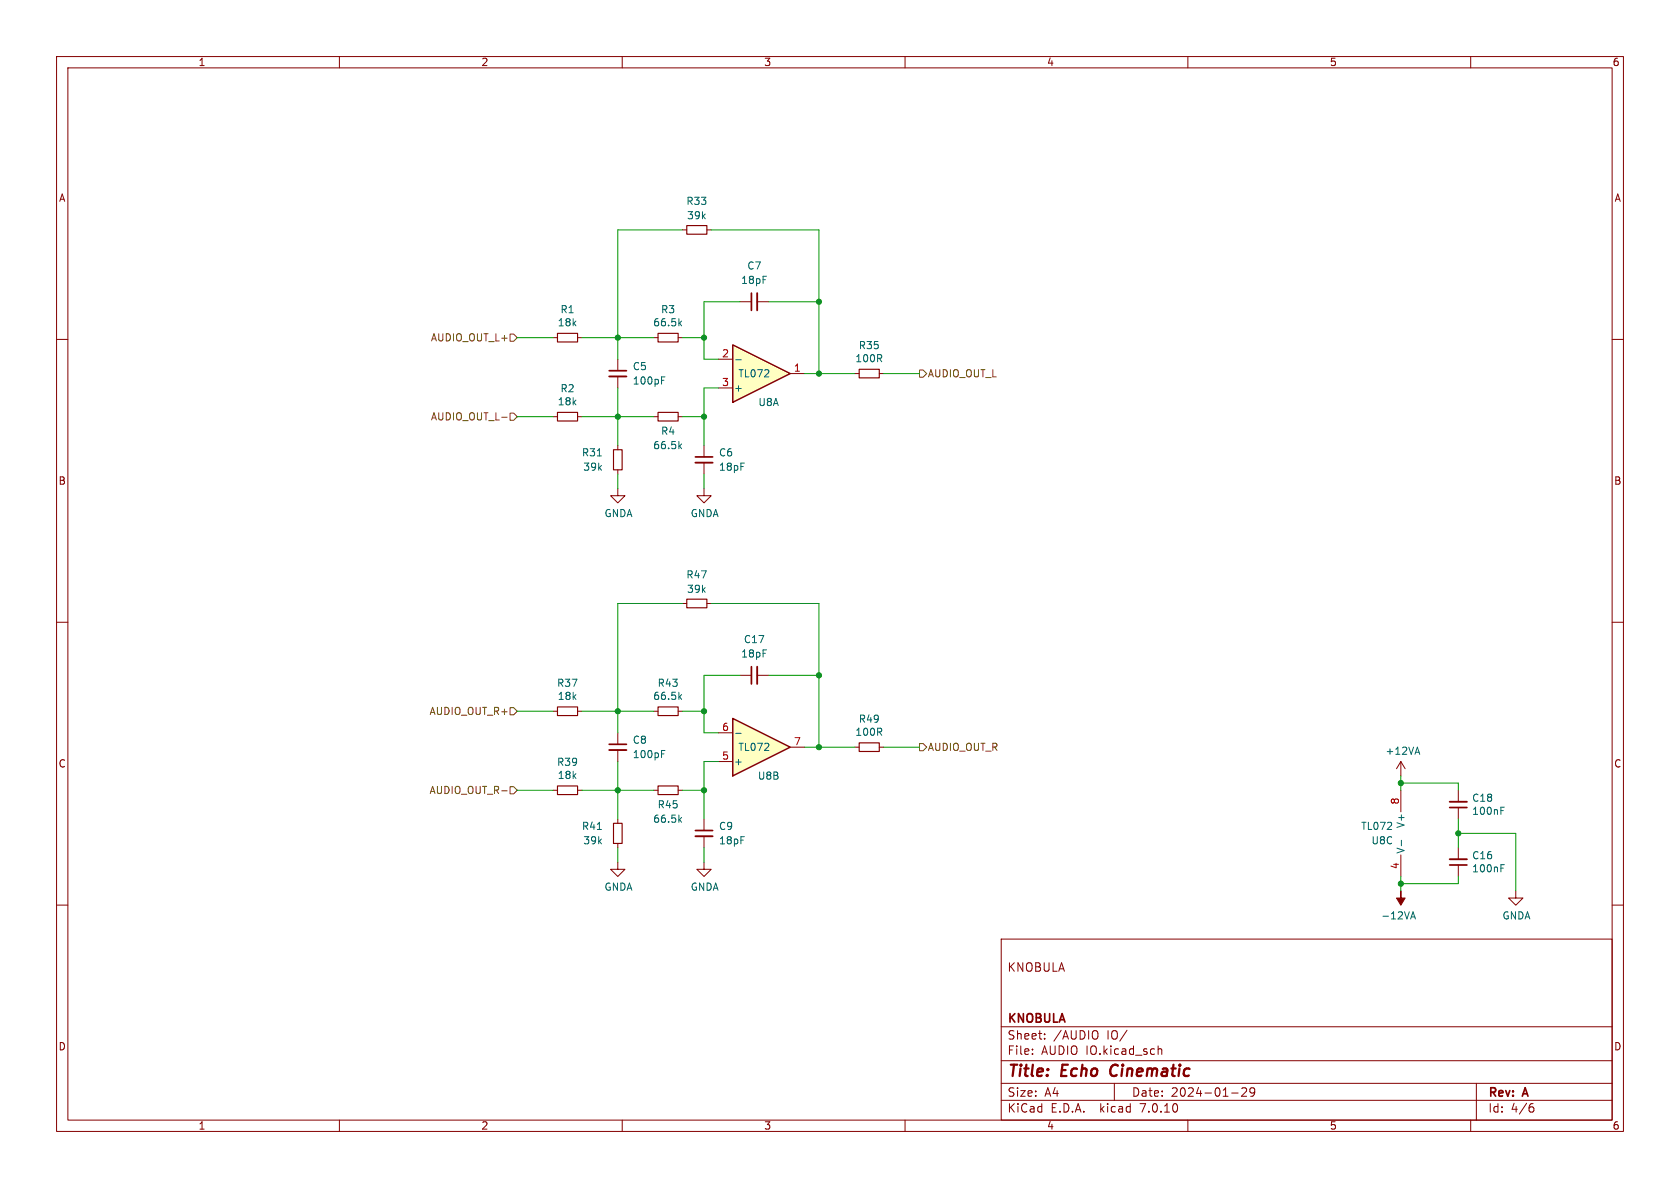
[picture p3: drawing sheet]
<svg xmlns="http://www.w3.org/2000/svg" width="297mm" height="210mm" viewBox="0 0 297 210" stroke-linecap="round" stroke-linejoin="round" font-family="sans-serif">
<g fill="none" stroke="#840000" stroke-width=".18">
<path d="M10 10h277v190h-277zM12 12h273v186h-273zM60 10v2M110 10v2M160 10v2M210 10v2M260 10v2M10 60h2M97.8 59.7h.8M102.1 59.7h.8M130.8 53.3h2M133.9 53.3h2"/>
<path d="M285 60h2M97.8 73.7h.8M102.1 73.7h.8M109.2 78.7v.8M124.5 78.7v2.1M109.2 83.1v.7M124.5 81.8v2M10 110h2M120.6 106.7h.8M125 106.7h.7M285 110h2M10 160h2"/>
<path d="M109.2 144.8v.7M109.2 149.1v.8M124.5 152.4v1.3h1.2l-1.2 1.2-1.3-1.2h1.3M285 160h2M177 166h108v32h-108zM60 198v2M110 198v2M160 198v2M177 194.5h108M177 191.5h108M177 187.5h108M177 181.5h108"/>
<path d="M182.5 186.3v.1M182.5 185.5v.1M184.7 183.6v.1M184.7 182.8v.1M194 182.4v1.1M197 191.5v3M204.7 184.9v1.5M204.7 185.5l.3-.1 .3 .1 .1 .9M210 198v2M217.7 193.2h1.2M219.5 192.4l.6-.1 .2 .1 .1 .3-.9 1.1h.9M221.8 192.9l-.3 .3h-.3l-.2-.3 .1-.5 .4-.1 .2 .1a.99 .99 0 0 1-.3 1.4h-.3"/>
<path d="M260 198v2M261 191.5v6.5M270.6 195.7h.3l.3 .3-.1 .5-.5 .1M271 195.1l-.4 .1"/>
</g>
<path d="M196.6 188.5a1.27 1.27 0 0 0 0 1.6" fill="none" stroke="#840000" stroke-width=".4"/>
<path d="M133.9 51.8v3.1M122.9 81.8h3.1" fill="none" stroke="#840000" stroke-width=".33"/>
<path d="M132.8 51.8v3.1M122.9 80.8h3.1" fill="none" stroke="#840000" stroke-width=".3"/>
<path d="M98.6 58.9h3.5v1.6h-3.5zM98.6 72.9h3.5v1.5h-3.5zM108.5 79.5h1.5v3.6h-1.5zM121.4 105.9h3.6v1.5h-3.6zM108.5 145.5h1.5v3.6h-1.5z" fill="none" stroke="#840000" stroke-width=".2"/>
<path d="M105.6 80.6h.7M105.6 146.6h.7" fill="none" stroke="#006464" stroke-width=".18"/>
<path d="M129.5 61l10.2 5-10.2 5.1z" fill="#ffffc2"/>
<path d="M129.5 61l10.2 5-10.2 5.1z" fill="none" stroke="#840000" stroke-width=".25"/>
<g fill="none" stroke="#840000" stroke-width=".18">
<path d="M115.6 59.7h.7M119.9 59.7h.7M120.6 40.6h.8M125 40.6h.7M109.2 63.5v2M109.2 66.5v2.1M115.6 73.7h.7M119.9 73.7h.7M127 63.5h2.5M127 68.6h2.5M139.7 66h2.5M151.1 66h.8"/>
<path d="M155.4 66h.8M109.2 86.4v1.2h1.3l-1.3 1.3-1.3-1.3h1.3M124.5 86.4v1.2h1.2l-1.2 1.3-1.3-1.3h1.3M130.8 119.4h2M133.9 119.4h2M97.8 125.7h.8M97.8 139.7h.8M102.1 125.7h.8M102.1 139.7h.8M109.2 129.5v2.1M109.2 132.6v2M115.6 125.7h.7"/>
<path d="M115.6 139.7h.7M119.9 125.7h.7M119.9 139.7h.7M151.1 132.1h.8M155.4 132.1h.8M247.6 134.6l-.7 1.3M247.6 134.6v2.6M247.6 139.7v3.8M247.6 134.6l.8 1.3M257.8 139.7v2M109.2 152.4v1.3h1.3l-1.3 1.2-1.3-1.2h1.3M124.5 144.8v2"/>
<path d="M124.5 147.8v2.1M247.6 151.1v3.8M257.8 142.7v2.1M257.8 149.9v2M257.8 152.9v2M268 157.5v1.3h1.2l-1.2 1.2-1.3-1.2h1.3"/>
</g>
<g fill="none" stroke="#006464" stroke-width=".18">
<path d="M120.1 57.1l.4 .5M120.5 56.8l-.5 .4M117 67.2h.4M117 66.6h.6M120.1 78.8l.4 .5M120.5 78.5l-.5 .5M130.1 63.6h.9M117 133.3h.4M117 132.7h.6M120.1 123.2l.4 .4M120.5 122.8l-.5 .5M250.3 133h.6"/>
<path d="M250.6 132.1l.4 1.2M120.1 144.9l.4 .5M120.5 144.5l-.5 .5M247.7 148.5v1M265.3 143.3h.5M265.3 142.7h.6M265.3 153.5h.5M265.3 152.9h.6M249.4 162.5l.4-1.3 .4 1.3M249.5 162.1h.6"/>
</g>
<path d="M121.4 39.9h3.6v1.5h-3.6zM116.3 58.9h3.6v1.6h-3.6zM116.3 72.9h3.6v1.5h-3.6zM151.9 65.3h3.5v1.5h-3.5zM98.6 125h3.5v1.5h-3.5zM98.6 138.9h3.5v1.6h-3.5zM116.3 125h3.6v1.5h-3.6zM116.3 138.9h3.6v1.6h-3.6zM151.9 131.3h3.5v1.5h-3.5z" fill="none" stroke="#840000" stroke-width=".2"/>
<path d="M107.7 66.5h3M133.9 117.9v3M107.7 132.6h3M122.9 147.8h3.1M256.3 141.7h3M256.3 151.9h3" fill="none" stroke="#840000" stroke-width=".33"/>
<path d="M107.7 65.5h3M132.8 117.9v3M107.7 131.6h3M122.9 146.8h3.1M256.3 142.7h3M256.3 152.9h3" fill="none" stroke="#840000" stroke-width=".3"/>
<path d="M247.6 157.5v1.3h.8l-.8 1.2-.7-1.2h.7z" fill="#840000" stroke="#840000" stroke-width=".18"/>
<path d="M129.5 127l10.2 5.1-10.2 5.1z" fill="#ffffc2"/>
<path d="M129.5 127l10.2 5.1-10.2 5.1z" fill="none" stroke="#840000" stroke-width=".25"/>
<path d="M127 134.6h2.5M127 129.5h2.5M139.7 132.1h2.5" fill="none" stroke="#840000" stroke-width=".18"/>
<path d="M130.1 129.6h.9" fill="none" stroke="#006464" stroke-width=".18"/>
<path d="M90.2 59.1h.6l.6 .6-.6 .6h-.6zM88.7 73.8h1M90.2 73h.6l.6 .7-.6 .6h-.6zM162.6 65.4h.6l.6 .6-.6 .7h-.6zM88.7 139.8h1M90.2 139.1h.6l.6 .6-.6 .6h-.6zM90.2 125.1h.6l.6 .6-.6 .7h-.6zM162.6 131.4h.6l.6 .7-.6 .6h-.6z" fill="none" stroke="#725600" stroke-width=".18"/>
<g fill="none" stroke="#009600" stroke-width=".18">
<path d="M91.4 59.7h6.4M102.9 59.7h12.7M120.6 40.6h-11.4v22.9M120.6 59.7h3.9M125.7 40.6h19.1v25.4M130.8 53.3h-6.3v10.2h2.5M135.9 53.3h8.9M91.4 73.7h6.4M102.9 73.7h12.7M109.2 68.6v10.1M120.6 73.7h3.9M127 68.6h-2.5v10.1"/>
<path d="M142.2 66h8.9M156.2 66h6.4M109.2 83.8v2.6M124.5 83.8v2.6M120.6 106.7h-11.4v22.8M125.7 106.7h19.1v25.4M130.8 119.4h-6.3v10.1h2.5M135.9 119.4h8.9M91.4 125.7h6.4M91.4 139.7h6.4M102.9 125.7h12.7M102.9 139.7h12.7"/>
<path d="M109.2 134.6v10.2M120.6 125.7h3.9M120.6 139.7h3.9M127 134.6h-2.5v10.2M142.2 132.1h8.9M156.2 132.1h6.4M247.6 137.2v2.5M247.6 138.4h10.2v1.3M109.2 149.9v2.5M124.5 149.9v2.5M247.6 154.9v2.6M257.8 147.3h10.2v10.2"/>
<path d="M257.8 144.8v5.1M257.8 154.9v1.3h-10.2"/>
</g>
<g fill="#009600" stroke="#009600" stroke-width=".18">
<circle cx="109.2" cy="73.7" r=".46"/>
<circle cx="109.2" cy="59.7" r=".46"/>
<circle cx="124.5" cy="73.7" r=".46"/>
<circle cx="124.5" cy="59.7" r=".46"/>
<circle cx="144.8" cy="66" r=".46"/>
<circle cx="144.8" cy="53.3" r=".46"/>
<circle cx="124.5" cy="125.7" r=".46"/>
<circle cx="144.8" cy="132.1" r=".46"/>
<circle cx="124.5" cy="139.7" r=".46"/>
<circle cx="144.8" cy="119.4" r=".46"/>
<circle cx="247.6" cy="138.4" r=".46"/>
<circle cx="257.8" cy="147.3" r=".46"/>
<circle cx="247.6" cy="156.2" r=".46"/>
<circle cx="109.2" cy="125.7" r=".46"/>
<circle cx="109.2" cy="139.7" r=".46"/>
</g>
<g font-size="2.8" fill="#840000">
<text x="178" y="190.9">Title:</text>
<text x="187.7" y="190.9">Echo</text>
<text x="197.1" y="190.9">Cinematic</text>
</g>
<g font-size="2.1" fill="#840000">
<text x="178" y="172">KNOBULA</text>
<text x="178" y="184">Sheet:</text>
<text x="178" y="181.2">KNOBULA</text>
<text x="186.2" y="184">/AUDIO</text>
<text x="195.7" y="184">IO/</text>
<text x="178" y="186.7">File:</text>
<text x="184.1" y="186.7">AUDIO IO.kicad_sch</text>
<text x="178" y="196.9">KiCad</text>
<text x="178" y="194.1">Size:</text>
<text x="184.7" y="194.1">A4</text>
<text x="185.7" y="196.9">E.D.A.</text>
<text x="194.6" y="196.9">kicad</text>
<text x="200" y="194.1">Date:</text>
<text x="201.8" y="196.9">7.0.10</text>
<text x="207" y="194.1">2024-01-29</text>
<text x="263" y="194.3">Rev:</text>
<text x="263" y="196.9">Id:</text>
<text x="267.1" y="196.9">4/6</text>
<text x="269.4" y="194.3">A</text>
</g>
<g font-size="1.8" fill="#840000">
<text x="35" y="11.9">1</text>
<text x="85" y="11.9">2</text>
<text x="135" y="11.9">3</text>
<text x="185" y="11.9">4</text>
<text x="235" y="11.9">5</text>
<text x="285" y="11.9">6</text>
<text x="10.3" y="35.9">A</text>
<text x="285.3" y="35.9">A</text>
<text x="10.3" y="85.9">B</text>
<text x="285.3" y="85.9">B</text>
<text x="10.3" y="135.9">C</text>
<text x="285.3" y="135.9">C</text>
<text x="10.3" y="185.9">D</text>
<text x="285.3" y="185.9">D</text>
<text x="35" y="199.9">1</text>
<text x="85" y="199.9">2</text>
<text x="135" y="199.9">3</text>
<text x="185" y="199.9">4</text>
<text x="235" y="199.9">5</text>
<text x="285" y="199.9">6</text>
</g>
<g font-size="1.8" fill="#006464">
<text x="121.2" y="36.4">R33</text>
<text x="121.4" y="39">39k</text>
<text x="132" y="47.9">C7</text>
<text x="130.9" y="50.4">18pF</text>
<text x="98.5" y="57.9">18k</text>
<text x="99" y="55.6">R1</text>
<text x="115.4" y="57.9">66.5k</text>
<text x="116.8" y="55.6">R3</text>
<text x="111.8" y="65.6">C5</text>
<text x="151.1" y="64.2">100R</text>
<text x="151.7" y="61.9">R35</text>
<text x="98.5" y="71.9">18k</text>
<text x="99" y="69.5">R2</text>
<text x="111.8" y="68.2">100pF</text>
<text x="129.7" y="69.4">+</text>
<text x="130.4" y="66.9">TL072</text>
<text x="134" y="72">U8A</text>
<text x="116.8" y="77.1">R4</text>
<text x="102.8" y="80.9">R31</text>
<text x="103" y="83.4">39k</text>
<text x="115.4" y="79.6">66.5k</text>
<text x="127" y="80.9">C6</text>
<text x="127" y="83.4">18pF</text>
<text x="106.8" y="91.6">GNDA</text>
<text x="122" y="91.6">GNDA</text>
<text x="121.2" y="102.5">R47</text>
<text x="121.4" y="105">39k</text>
<text x="131.4" y="113.9">C17</text>
<text x="130.9" y="116.4">18pF</text>
<text x="98.4" y="121.6">R37</text>
<text x="98.5" y="123.9">18k</text>
<text x="115.4" y="123.9">66.5k</text>
<text x="116.2" y="121.6">R43</text>
<text x="111.8" y="131.7">C8</text>
<text x="151.1" y="130.3">100R</text>
<text x="151.7" y="128">R49</text>
<text x="98.4" y="135.6">R39</text>
<text x="98.5" y="137.9">18k</text>
<text x="111.8" y="134.2">100pF</text>
<text x="129.7" y="135.5">+</text>
<text x="130.4" y="132.9">TL072</text>
<text x="244.8" y="133.6">+12VA</text>
<text x="116.2" y="143.1">R45</text>
<text x="133.9" y="138">U8B</text>
<text x="260.2" y="141.9">C18</text>
<text x="102.8" y="146.9">R41</text>
<text x="103" y="149.5">39k</text>
<text x="115.4" y="145.6">66.5k</text>
<text x="127" y="146.9">C9</text>
<text x="127" y="149.5">18pF</text>
<text x="240.5" y="146.9">TL072</text>
<text x="242.4" y="149.5">U8C</text>
<text x="248.5" y="146.5" transform="rotate(-90 248.5 146.5)">V+</text>
<text x="260.2" y="144.2">100nF</text>
<text x="248.5" y="151" transform="rotate(-90 248.5 151)">V-</text>
<text x="260.2" y="152.1">C16</text>
<text x="260.2" y="154.4">100nF</text>
<text x="106.8" y="157.7">GNDA</text>
<text x="122" y="157.7">GNDA</text>
<text x="244.1" y="162.7">-12VA</text>
<text x="265.5" y="162.7">GNDA</text>
</g>
<g font-size="1.8" fill="#725600">
<text x="76.1" y="60.6">AUDIO_OUT_L+</text>
<text x="163.9" y="66.9">AUDIO_OUT_L</text>
<text x="76.1" y="74.5">AUDIO_OUT_L-</text>
<text x="75.8" y="126.6">AUDIO_OUT_R+</text>
<text x="163.9" y="132.9">AUDIO_OUT_R</text>
<text x="75.8" y="140.6">AUDIO_OUT_R-</text>
</g>
<g font-size="1.8" fill="#a90000">
<text x="127.6" y="63.2">2</text>
<text x="140.3" y="65.8">1</text>
<text x="127.6" y="68.3">3</text>
<text x="127.6" y="129.3">6</text>
<text x="140.3" y="131.8">7</text>
<text x="127.6" y="134.4">5</text>
<text x="247.4" y="142.3" transform="rotate(-90 247.4 142.3)">8</text>
<text x="247.4" y="153.7" transform="rotate(-90 247.4 153.7)">4</text>
</g>
</svg>
